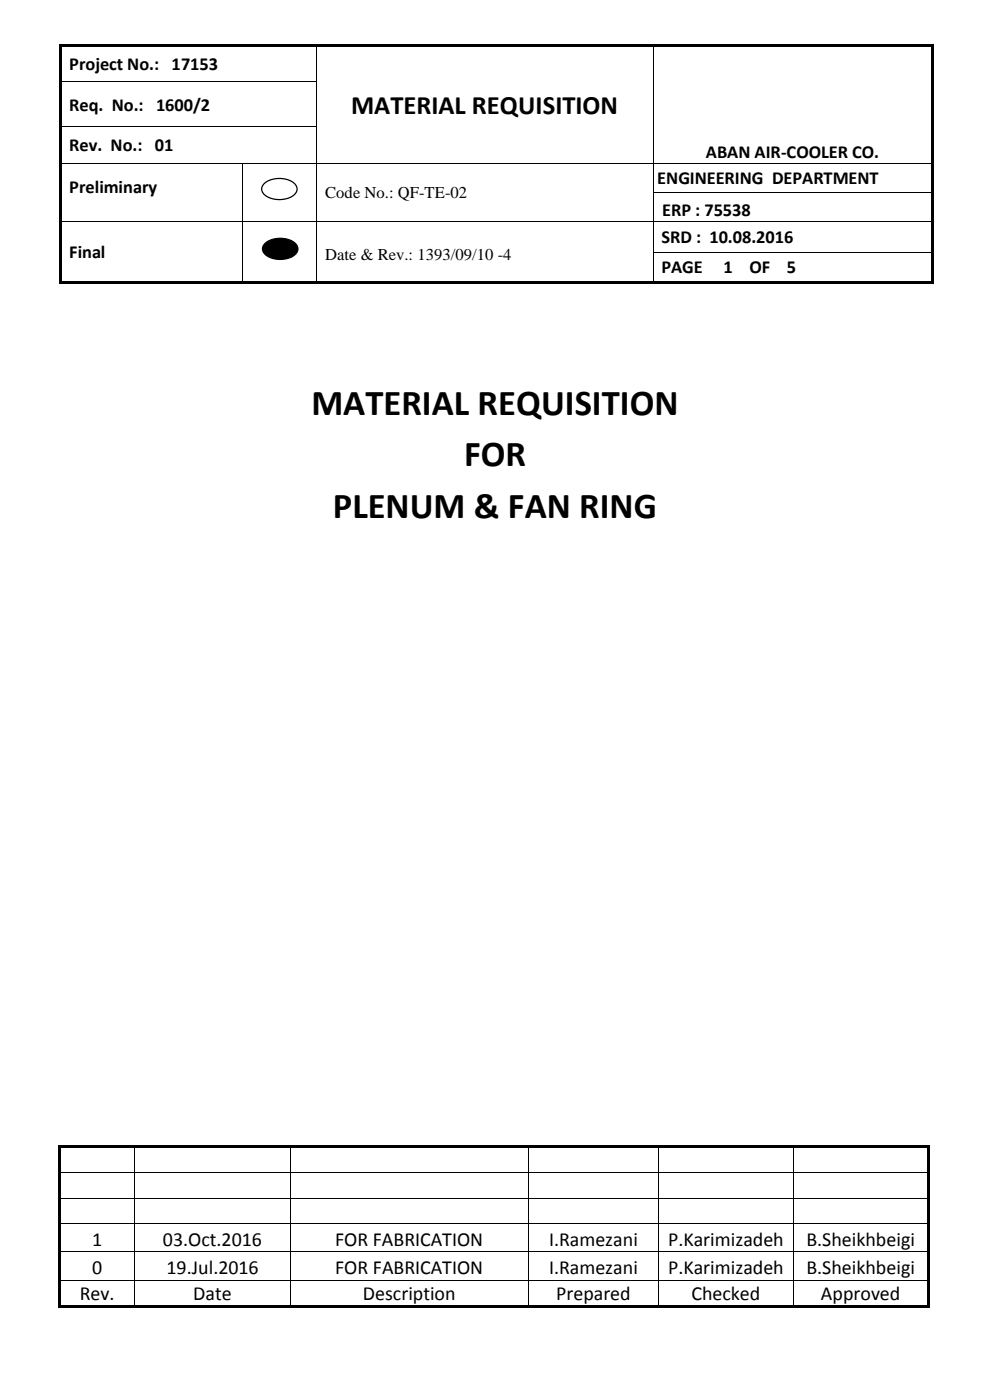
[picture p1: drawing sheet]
<svg xmlns="http://www.w3.org/2000/svg" width="210mm" height="297mm" viewBox="0 0 210 297" stroke-linecap="round" stroke-linejoin="round" font-family="sans-serif">
<g fill="#000">
<path d="M12.5 9.3h.5v.6h-.5z" fill-rule="evenodd"/>
<path d="M12.5 9.3h.5v.5h-.5z" fill-rule="evenodd"/>
<path d="M12.5 9.9h.5v7.3h-.5z" fill-rule="evenodd"/>
<path d="M12.5 17.2h.5v.5h-.5z" fill-rule="evenodd"/>
<path d="M13 9.3h54v.5h-54z" fill-rule="evenodd"/>
<path d="M67 9.8l.2 .1z" fill-rule="evenodd"/>
<path d="M67 9.3h.5v.5h-.5z" fill-rule="evenodd"/>
<path d="M67 17.2h.2v.5h-.2z" fill-rule="evenodd"/>
<path d="M67.5 9.3h71v.5h-71z" fill-rule="evenodd"/>
<path d="M138.5 9.8l.1 .1z" fill-rule="evenodd"/>
<path d="M138.5 9.3h.5v.5h-.5z" fill-rule="evenodd"/>
<path d="M138.5 17.2h.1v.5h-.1z" fill-rule="evenodd"/>
<path d="M139 9.3h58.5v.5h-58.5z" fill-rule="evenodd"/>
<path d="M197.5 9.3h.5v.6h-.5z" fill-rule="evenodd"/>
<path d="M197.5 9.3h.5v.5h-.5z" fill-rule="evenodd"/>
<path d="M197.5 9.9h.5v7.3h-.5z" fill-rule="evenodd"/>
<path d="M197.5 17.2h.5v.5h-.5z" fill-rule="evenodd"/>
<path d="M12.5 17.7h.5v9h-.5z" fill-rule="evenodd"/>
<path d="M12.5 26.7h.5v.5h-.5z" fill-rule="evenodd"/>
<path d="M12.5 27.2h.5v7.4h-.5z" fill-rule="evenodd"/>
<path d="M12.5 34.6h.5v.1h-.5z" fill-rule="evenodd"/>
<path d="M51.4 34.6h.1v.1h-.1z" fill-rule="evenodd"/>
<path d="M67 26.7h.2v.5h-.2z" fill-rule="evenodd"/>
<path d="M67 34.6h.2v.1h-.2z" fill-rule="evenodd"/>
<path d="M138.5 26.7h.1v.5h-.1z" fill-rule="evenodd"/>
<path d="M138.5 34.6h.1v.1h-.1z" fill-rule="evenodd"/>
<path d="M197.5 17.7h.5v9h-.5z" fill-rule="evenodd"/>
<path d="M197.5 26.7h.5v.5h-.5z" fill-rule="evenodd"/>
<path d="M197.5 27.2h.5v7.4h-.5z" fill-rule="evenodd"/>
<path d="M197.5 34.6h.5v.1h-.5z" fill-rule="evenodd"/>
<path d="M12.5 34.7h.5v6.2h-.5z" fill-rule="evenodd"/>
<path d="M12.5 40.9h.5v.1h-.5z" fill-rule="evenodd"/>
<path d="M12.5 41h.5v5.8h-.5z" fill-rule="evenodd"/>
<path d="M12.5 46.8h.5v.2h-.5z" fill-rule="evenodd"/>
<path d="M12.5 47h.5v6.4h-.5z" fill-rule="evenodd"/>
<path d="M12.5 53.4h.5v.2h-.5z" fill-rule="evenodd"/>
<path d="M12.5 53.6h.5v6.1h-.5z" fill-rule="evenodd"/>
<path d="M51.4 40.9h.1v.1h-.1z" fill-rule="evenodd"/>
<path d="M51.4 46.8h.1v.2h-.1z" fill-rule="evenodd"/>
<path d="M51.4 53.4h.1v.2h-.1z" fill-rule="evenodd"/>
<path d="M67 40.9h.2v.1h-.2z" fill-rule="evenodd"/>
<path d="M67 46.8h.2v.2h-.2z" fill-rule="evenodd"/>
<path d="M67 53.4h.2v.2h-.2z" fill-rule="evenodd"/>
<path d="M138.5 40.9h.1v.1h-.1z" fill-rule="evenodd"/>
<path d="M138.5 46.8h.1v.2h-.1z" fill-rule="evenodd"/>
<path d="M138.5 53.4h.1v.2h-.1z" fill-rule="evenodd"/>
<path d="M197.5 34.7h.5v6.2h-.5z" fill-rule="evenodd"/>
<path d="M197.5 40.9h.5v.1h-.5z" fill-rule="evenodd"/>
<path d="M197.5 41h.5v5.8h-.5z" fill-rule="evenodd"/>
<path d="M197.5 46.8h.5v.2h-.5z" fill-rule="evenodd"/>
<path d="M197.5 47h.5v6.4h-.5z" fill-rule="evenodd"/>
<path d="M197.5 53.4h.5v.2h-.5z" fill-rule="evenodd"/>
<path d="M197.5 53.6h.5v6.1h-.5z" fill-rule="evenodd"/>
<path d="M12.5 59.7h.5v.5h-.5z" fill-rule="evenodd"/>
<path d="M12.5 59.7h.5v.5h-.5z" fill-rule="evenodd"/>
<path d="M13 59.7h38.4v.5h-38.4z" fill-rule="evenodd"/>
<path d="M51.4 59.7h.5v.5h-.5z" fill-rule="evenodd"/>
<path d="M51.9 59.7h15.1v.5h-15.1z" fill-rule="evenodd"/>
<path d="M67 59.7h.5v.5h-.5z" fill-rule="evenodd"/>
<path d="M67.5 59.7h71v.5h-71z" fill-rule="evenodd"/>
<path d="M138.5 59.7h.5v.5h-.5z" fill-rule="evenodd"/>
<path d="M139 59.7h58.5v.5h-58.5z" fill-rule="evenodd"/>
<path d="M197.5 59.7h.5v.5h-.5z" fill-rule="evenodd"/>
<path d="M197.5 59.7h.5v.5h-.5z" fill-rule="evenodd"/>
</g>
<g fill="none" stroke="#000" stroke-width=".21">
<path d="M13 17.3h54M67.1 9.9v7.3M67.1 17.7v9M138.5 9.9v7.3M138.5 17.7v9M13 26.8h54M13 34.6h38.4M51.4 34.7v6.2M51.5 34.6h15.5M67.1 27.2v7.4M67.1 34.7v6.2M67.2 34.6h71.3"/>
<path d="M138.5 27.2v7.4M138.5 34.7v6.2M138.6 34.6h58.9M13 46.9h38.4M51.4 41v5.8M51.4 47v6.4M51.4 53.6v6.1M51.5 46.9h15.5M67.1 41v5.8M67.1 47v6.4M67.1 53.6v6.1M67.2 46.9h71.3"/>
<path d="M138.5 41v5.8M138.5 47v6.4M138.5 53.6v6.1M138.6 40.9h58.9M138.6 46.9h58.9M138.6 53.5h58.9"/>
</g>
<path d="M55.9 39.1a5.2 5.2 0 0 1 6.7 0 1.73 1.73 0 0 1-1 2.8 5.3 5.3 0 0 1-5.7-.8 1.46 1.46 0 0 1 0-2z" fill-rule="evenodd" fill="#fff"/>
<path d="M55.9 39.1a5.2 5.2 0 0 1 6.7 0 1.73 1.73 0 0 1-1 2.8 5.3 5.3 0 0 1-5.7-.8 1.46 1.46 0 0 1 0-2zM56.1 51.8a5.2 5.2 0 0 1 6.7 0 1.73 1.73 0 0 1-1 2.7 5.3 5.3 0 0 1-5.7-.7 1.46 1.46 0 0 1 0-2z" fill="none" stroke="#000" stroke-width=".26"/>
<g fill="#000">
<path d="M56.1 51.8a5.2 5.2 0 0 1 6.7 0 1.73 1.73 0 0 1-1 2.7 5.3 5.3 0 0 1-5.7-.7 1.46 1.46 0 0 1 0-2z" fill-rule="evenodd"/>
<path d="M12.4 243h.6v.6h-.6z" fill-rule="evenodd"/>
<path d="M12.4 243h.6v.5h-.6z" fill-rule="evenodd"/>
<path d="M12.4 243.6h.6v5.1h-.6z" fill-rule="evenodd"/>
<path d="M12.4 248.7h.6v.2h-.6z" fill-rule="evenodd"/>
<path d="M12.4 248.9h.6v5.2h-.6z" fill-rule="evenodd"/>
<path d="M12.4 254.1h.6v.1h-.6z" fill-rule="evenodd"/>
<path d="M12.4 254.2h.6v5.2h-.6z" fill-rule="evenodd"/>
<path d="M12.4 259.4h.6v.2h-.6z" fill-rule="evenodd"/>
<path d="M13 243h15.5v.5h-15.5z" fill-rule="evenodd"/>
<path d="M28.5 243.5l.2 .1z" fill-rule="evenodd"/>
<path d="M28.5 243h.5v.5h-.5z" fill-rule="evenodd"/>
<path d="M28.5 248.7h.2v.2h-.2z" fill-rule="evenodd"/>
<path d="M28.5 254.1h.2v.1h-.2z" fill-rule="evenodd"/>
<path d="M28.5 259.4h.2v.2h-.2z" fill-rule="evenodd"/>
<path d="M29 243h32.5v.5h-32.5z" fill-rule="evenodd"/>
<path d="M61.5 243.5l.2 .1z" fill-rule="evenodd"/>
<path d="M61.5 243h.5v.5h-.5z" fill-rule="evenodd"/>
<path d="M61.5 248.7h.2v.2h-.2z" fill-rule="evenodd"/>
<path d="M61.5 254.1h.2v.1h-.2z" fill-rule="evenodd"/>
<path d="M61.5 259.4h.2v.2h-.2z" fill-rule="evenodd"/>
<path d="M62 243h50v.5h-50z" fill-rule="evenodd"/>
<path d="M112 243.5l.2 .1z" fill-rule="evenodd"/>
<path d="M112 243h.5v.5h-.5z" fill-rule="evenodd"/>
<path d="M112 248.7h.2v.2h-.2z" fill-rule="evenodd"/>
<path d="M112 254.1h.2v.1h-.2z" fill-rule="evenodd"/>
<path d="M112 259.4h.2v.2h-.2z" fill-rule="evenodd"/>
<path d="M112.5 243h27.1v.5h-27.1z" fill-rule="evenodd"/>
<path d="M139.6 243.5l.2 .1z" fill-rule="evenodd"/>
<path d="M139.6 243h.5v.5h-.5z" fill-rule="evenodd"/>
<path d="M139.6 248.7h.2v.2h-.2z" fill-rule="evenodd"/>
<path d="M139.6 254.1h.2v.1h-.2z" fill-rule="evenodd"/>
<path d="M139.6 259.4h.2v.2h-.2z" fill-rule="evenodd"/>
<path d="M140.1 243h28.1v.5h-28.1z" fill-rule="evenodd"/>
<path d="M168.2 243.5l.2 .1z" fill-rule="evenodd"/>
<path d="M168.2 243h.5v.5h-.5z" fill-rule="evenodd"/>
<path d="M168.2 248.7h.2v.2h-.2z" fill-rule="evenodd"/>
<path d="M168.2 254.1h.2v.1h-.2z" fill-rule="evenodd"/>
<path d="M168.2 259.4h.2v.2h-.2z" fill-rule="evenodd"/>
<path d="M168.7 243h27.9v.5h-27.9z" fill-rule="evenodd"/>
<path d="M196.6 243h.5v.6h-.5z" fill-rule="evenodd"/>
<path d="M196.6 243h.5v.5h-.5z" fill-rule="evenodd"/>
<path d="M196.6 243.6h.5v5.1h-.5z" fill-rule="evenodd"/>
<path d="M196.6 248.7h.5v.2h-.5z" fill-rule="evenodd"/>
<path d="M196.6 248.9h.5v5.2h-.5z" fill-rule="evenodd"/>
<path d="M196.6 254.1h.5v.1h-.5z" fill-rule="evenodd"/>
<path d="M196.6 254.2h.5v5.2h-.5z" fill-rule="evenodd"/>
<path d="M196.6 259.4h.5v.2h-.5z" fill-rule="evenodd"/>
<path d="M12.4 259.6h.6v5.9h-.6z" fill-rule="evenodd"/>
<path d="M12.4 265.5h.6v.1h-.6z" fill-rule="evenodd"/>
<path d="M12.4 265.6h.6v5.9h-.6z" fill-rule="evenodd"/>
<path d="M12.4 271.5h.6v.2h-.6z" fill-rule="evenodd"/>
<path d="M12.4 271.7h.6v5.2h-.6z" fill-rule="evenodd"/>
<path d="M12.4 276.9h.6v.5h-.6z" fill-rule="evenodd"/>
<path d="M12.4 276.9h.6v.5h-.6z" fill-rule="evenodd"/>
<path d="M13 276.9h15.5v.5h-15.5z" fill-rule="evenodd"/>
<path d="M28.5 265.5h.2v.1h-.2z" fill-rule="evenodd"/>
<path d="M28.5 271.5h.2v.2h-.2z" fill-rule="evenodd"/>
<path d="M28.5 276.9h.5v.5h-.5z" fill-rule="evenodd"/>
<path d="M29 276.9h32.5v.5h-32.5z" fill-rule="evenodd"/>
<path d="M61.5 265.5h.2v.1h-.2z" fill-rule="evenodd"/>
<path d="M61.5 271.5h.2v.2h-.2z" fill-rule="evenodd"/>
<path d="M61.5 276.9h.5v.5h-.5z" fill-rule="evenodd"/>
<path d="M62 276.9h50v.5h-50z" fill-rule="evenodd"/>
<path d="M112 265.5h.2v.1h-.2z" fill-rule="evenodd"/>
<path d="M112 271.5h.2v.2h-.2z" fill-rule="evenodd"/>
<path d="M112 276.9h.5v.5h-.5z" fill-rule="evenodd"/>
<path d="M112.5 276.9h27.1v.5h-27.1z" fill-rule="evenodd"/>
<path d="M139.6 265.5h.2v.1h-.2z" fill-rule="evenodd"/>
<path d="M139.6 271.5h.2v.2h-.2z" fill-rule="evenodd"/>
<path d="M139.6 276.9h.5v.5h-.5z" fill-rule="evenodd"/>
<path d="M140.1 276.9h28.1v.5h-28.1z" fill-rule="evenodd"/>
<path d="M168.2 265.5h.2v.1h-.2z" fill-rule="evenodd"/>
<path d="M168.2 271.5h.2v.2h-.2z" fill-rule="evenodd"/>
<path d="M168.2 276.9h.5v.5h-.5z" fill-rule="evenodd"/>
<path d="M168.7 276.9h27.9v.5h-27.9z" fill-rule="evenodd"/>
<path d="M196.6 259.6h.5v5.9h-.5z" fill-rule="evenodd"/>
<path d="M196.6 265.5h.5v.1h-.5z" fill-rule="evenodd"/>
<path d="M196.6 265.6h.5v5.9h-.5z" fill-rule="evenodd"/>
<path d="M196.6 271.5h.5v.2h-.5z" fill-rule="evenodd"/>
<path d="M196.6 271.7h.5v5.2h-.5z" fill-rule="evenodd"/>
<path d="M196.6 276.9h.5v.5h-.5z" fill-rule="evenodd"/>
<path d="M196.6 276.9h.5v.5h-.5z" fill-rule="evenodd"/>
</g>
<g fill="none" stroke="#000" stroke-width=".21">
<path d="M13 248.8h15.5M13 254.2h15.5M13 259.5h15.5M28.6 243.6v5.1M28.6 248.9v5.2M28.6 254.2v5.2M28.6 259.6v5.9M28.7 248.8h32.8M28.7 254.2h32.8M28.7 259.5h32.8M61.6 243.6v5.1M61.6 248.9v5.2"/>
<path d="M61.6 254.2v5.2M61.6 259.6v5.9M61.7 248.8h50.3M61.7 254.2h50.3M61.7 259.5h50.3M112.1 243.6v5.1M112.1 248.9v5.2M112.1 254.2v5.2M112.1 259.6v5.9M112.2 248.8h27.4M112.2 254.2h27.4M112.2 259.5h27.4"/>
<path d="M139.7 243.6v5.1M139.7 248.9v5.2M139.7 254.2v5.2M139.7 259.6v5.9M139.8 248.8h28.4M139.8 254.2h28.4M139.8 259.5h28.4M168.3 243.6v5.1M168.3 248.9v5.2M168.3 254.2v5.2M168.3 259.6v5.9M168.4 248.8h28.2"/>
<path d="M168.4 254.2h28.2M168.4 259.5h28.2M13 265.6h15.5M13 271.6h15.5M28.6 265.6v5.9M28.6 271.7v5.2M28.7 265.6h32.8M28.7 271.6h32.8M61.6 265.6v5.9M61.6 271.7v5.2M61.7 265.6h50.3M61.7 271.6h50.3"/>
<path d="M112.1 265.6v5.9M112.1 271.7v5.2M112.2 265.6h27.4M112.2 271.6h27.4M139.7 265.6v5.9M139.7 271.7v5.2M139.8 265.6h28.4M139.8 271.6h28.4M168.3 265.6v5.9M168.3 271.7v5.2M168.4 265.6h28.2M168.4 271.6h28.2"/>
</g>
<g font-size="7.7">
<text x="66" y="88">MATERIAL REQUISITION</text>
<text x="98.4" y="98.9">FOR</text>
<text x="70.6" y="109.8">PLENUM &amp; FAN RING</text>
</g>
<text font-size="5.6" x="74.5" y="24.2">MATERIAL REQUISITION</text>
<g font-size="4.2">
<text x="19.6" y="264.3">1</text>
<text x="34.6" y="264.3">03.Oct.2016</text>
<text x="71.1" y="264.3">FOR FABRICATION</text>
<text x="116.5" y="264.3">I.Ramezani</text>
<text x="141.7" y="264.3">P.Karimizadeh</text>
<text x="171.1" y="264.3">B.Sheikhbeigi</text>
<text x="16.9" y="275.7">Rev.</text>
<text x="19.6" y="270.3">0</text>
<text x="35.3" y="270.3">19.Jul.2016</text>
<text x="41" y="275.7">Date</text>
<text x="71.1" y="270.3">FOR FABRICATION</text>
<text x="77" y="275.7">Description</text>
<text x="116.5" y="270.3">I.Ramezani</text>
<text x="118" y="275.7">Prepared</text>
<text x="141.7" y="270.3">P.Karimizadeh</text>
<text x="146.7" y="275.7">Checked</text>
<text x="171.1" y="270.3">B.Sheikhbeigi</text>
<text x="174.2" y="275.7">Approved</text>
</g>
<g font-size="3.9">
<text x="14.7" y="14.8">Project No.: 17153</text>
<text x="14.7" y="23.5">Req. No.: 1600/2</text>
<text x="14.7" y="32.1">Rev. No.: 01</text>
<text x="149.8" y="33.5">ABAN AIR-COOLER CO.</text>
<text x="14.7" y="41">Preliminary</text>
<text x="139.4" y="39">ENGINEERING DEPARTMENT</text>
<text x="140.4" y="45.7">ERP : 75538</text>
<text x="140.3" y="51.5">SRD : 10.08.2016</text>
<text x="14.7" y="54.8">Final</text>
<text x="140.3" y="57.9">PAGE</text>
<text x="153.5" y="57.9">1</text>
<text x="159" y="57.9">OF</text>
<text x="166.9" y="57.9">5</text>
</g>
<g font-size="3.5">
<text x="69" y="41.9">Code No.: QF-TE-02</text>
<text x="69" y="55.3">Date &amp; Rev.: 1393/09/10 -4</text>
</g>
</svg>
